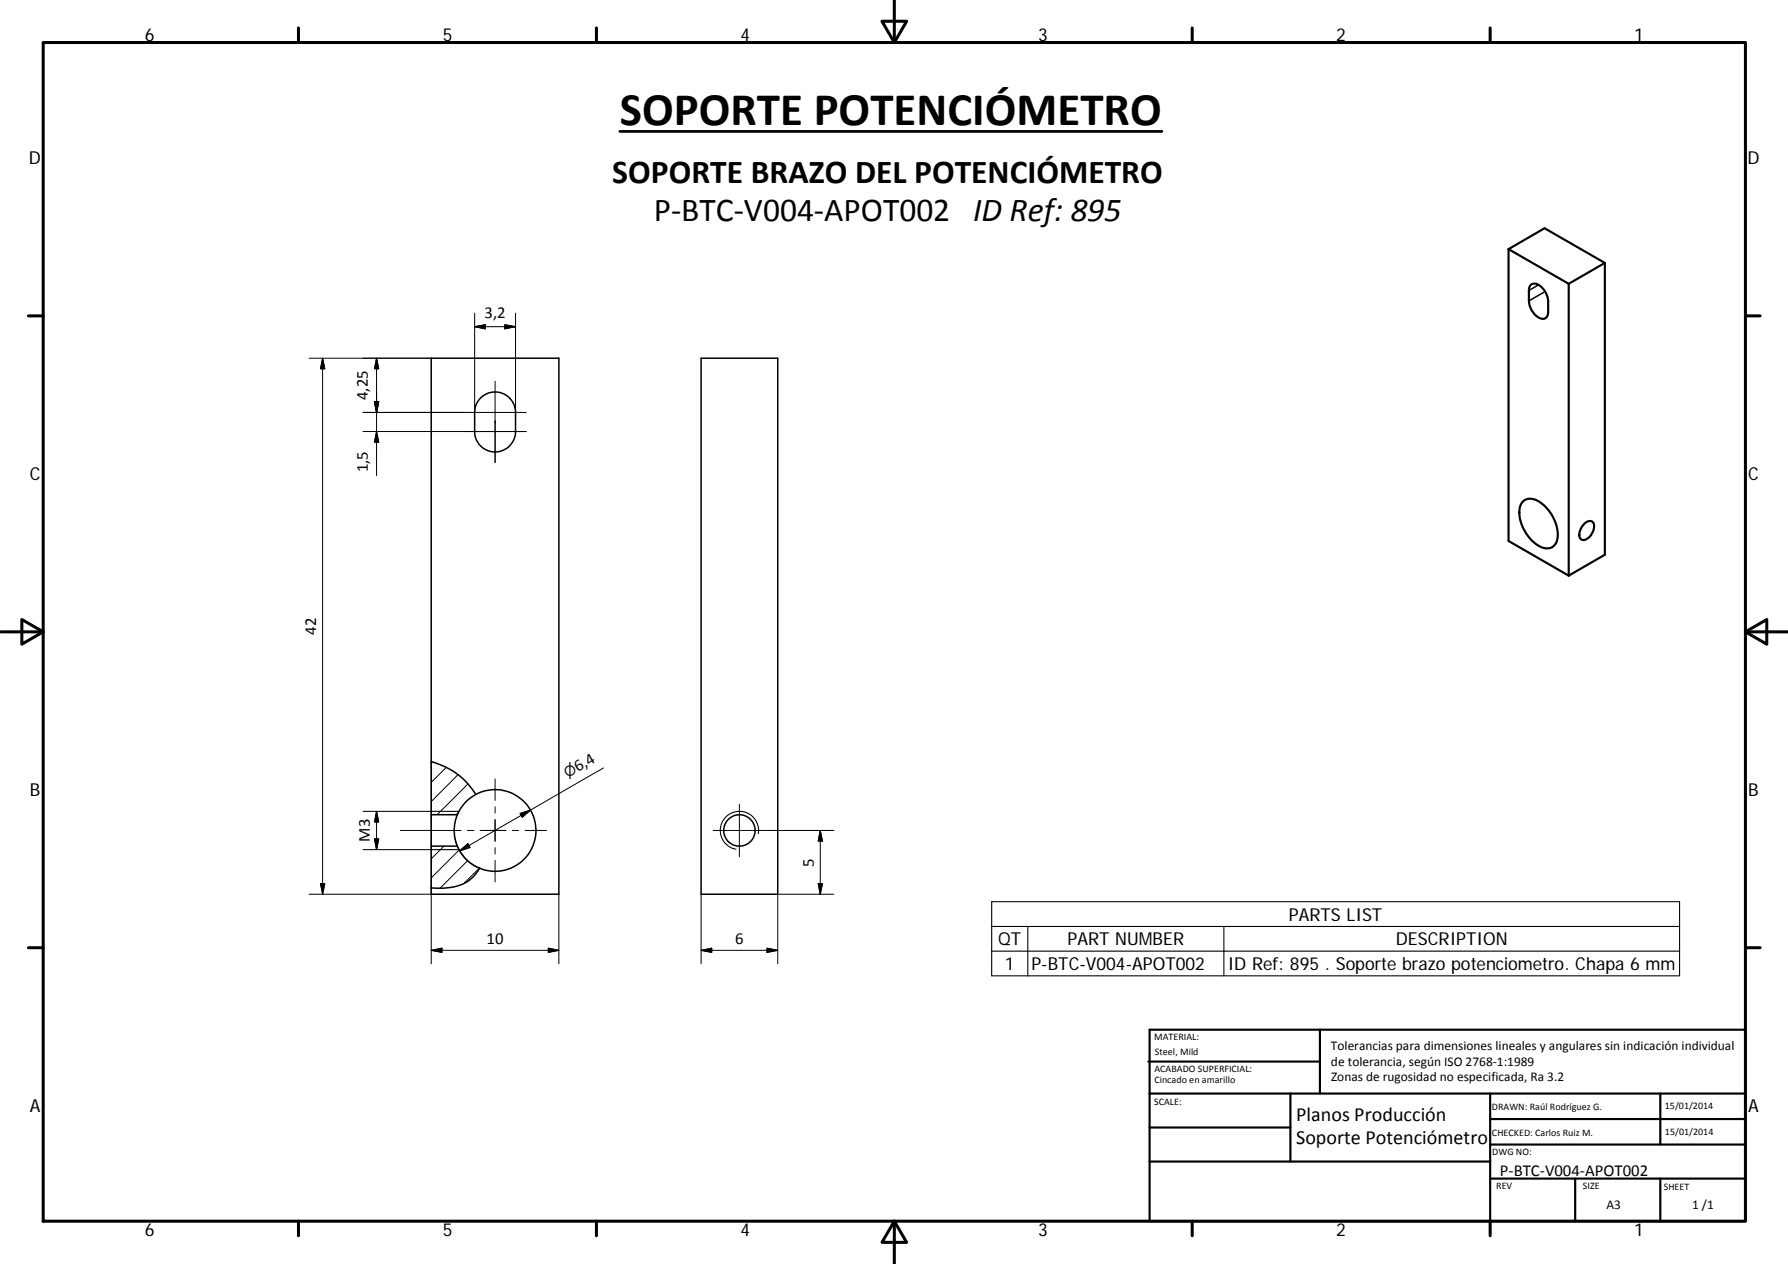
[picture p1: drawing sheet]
<svg xmlns="http://www.w3.org/2000/svg" width="420mm" height="297mm" viewBox="0 0 420 297" stroke-linecap="round" stroke-linejoin="round" font-family="sans-serif">
<g fill="none" stroke="#000" stroke-width=".51">
<path d="M354.5 58.5l14.1 8.2M354.5 58.5v68.6l14.1 8.2M354.5 58.5l8.5-4.9 14.1 8.2M359.6 67.1a1.77 1.77 0 0 1 2.7 .4 4.9 4.9 0 0 1 1.5 3.4v2.4a1.41 1.41 0 0 1-.7 1.5 1.41 1.41 0 0 1-1.7-.3 5 5 0 0 1-2.1-3.8v-2.5zM368.6 66.7v68.6M377.1 61.8l-8.5 4.9M377.1 61.8v68.6l-8.5 4.9M357.7 118a3.2 3.2 0 0 1 4.6 .3 9 9 0 0 1 3.5 8.9 2.57 2.57 0 0 1-3.9 1.2 9.4 9.4 0 0 1-4.7-9.4zM372.3 123.1a1.37 1.37 0 0 1 2.1-.2 3.3 3.3 0 0 1-2.3 4 1.3 1.3 0 0 1-.9-1.9l.4-1zM269.8 249.5h40.4M270.1 257h140.1M270.1 242h140.1v45h-140.1z"/>
<path d="M303.2 257v16M310.2 242v15M350.2 257v30M390.2 257v12M270.1 273h80.1M270.1 265h33.1M350.2 277h60M350.2 269h60M350.2 263h60M370.2 277v10M390.2 277v10"/>
</g>
<g fill="none" stroke="#000" stroke-width=".36">
<path d="M361.4 67l-2 1.2M362.9 68.6l-3.4 2M112.9 93.5a4.8 4.8 0 0 1 5.3-1 4.8 4.8 0 0 1 2.9 4.4v4.5a4.8 4.8 0 0 1-4.8 4.8 4.8 4.8 0 0 1-4.8-4.8l.1-5.5 .4-1.1zM164.8 84.2h18v125.9h-18zM101.3 179a17.3 17.3 0 0 1 10.5 7.7M101.3 191.5h6.2M101.3 191.5v7.3M101.3 191.5v-107.3h30v125.9h-30v-11.3M101.3 198.8h6.2M107.5 198.8a9.4 9.4 0 0 0 5.2 5.2M107.5 191.5a9.6 9.6 0 0 0 0 7.3M111.8 186.7a9.6 9.6 0 0 0-4.3 4.8"/>
<path d="M111.8 186.7a9.6 9.6 0 0 1 14.1 8 9.6 9.6 0 0 1-13.2 9.3M112.7 204a9.3 9.3 0 0 1-8.6 4.7h-2.8"/>
<circle cx="173.7" cy="195.2" r="3.7"/>
</g>
<path d="M101.3 199.7h6.6M101.3 190.7h6.6M178.2 195.9a4.5 4.5 0 0 0-3.7-5.2 4.5 4.5 0 0 0-5.2 3.7 4.5 4.5 0 0 0 3.7 5.2M233 211.9h161.7v17.4h-161.7zM233 217.7h161.7M241.5 217.7v11.6M287.6 217.7v11.6M233 223.5h161.7" fill="none" stroke="#000" stroke-width=".25"/>
<g fill="none" stroke="#000" stroke-width=".71">
<path d="M10.1 10h400.1v277h-400.1zM70.1 6.6v3.4M140.2 6.6v3.4M207.3 5h5.8l-2.9 5zM210.2 0v10M280.2 6.6v3.4M350.2 6.6v3.4M6.7 74.2h3.4M410.2 74.2h3.4M.2 148.5h9.9M5.1 145.6l5 2.9-5 2.9zM410.2 148.5l5-2.9v5.8z"/>
<path d="M410.2 148.5h9.9M6.7 222.7h3.4M410.2 222.7h3.4M70.1 287v3.4M140.2 287v3.4M210.2 287l2.9 5h-5.8zM210.2 287v10M280.2 287v3.4M350.2 287v3.4"/>
</g>
<g fill="none" stroke="#000" stroke-width=".23">
<path d="M111.5 76.8l2.5-.5v1zM111.5 76.8h9.6M111.5 73.6v23.2M118.6 76.3l2.5 .5-2.5 .5zM121.1 73.6v23.2M72.6 84.2h28.7M75.8 84.2v125.9M75.8 84.2l.5 2.5h-1zM88 94.4h1l-.5 2.5zM88.5 84.2v27.6M88.5 84.2l.5 2.5h-1zM116.3 89.6v19.1"/>
<path d="M123.6 96.9h-38.3M88.5 101.4l.5 2.5h-1zM123.6 101.4h-38.3M101.3 179v16.1M101.6 179.1l-.3 .3M85.3 190.7h16M85.3 199.7h16M88 197.1h1l-.5 2.6zM88.5 190.7v9M88.5 190.7l.5 2.5h-1zM94.1 195.2h14.2M101.3 195.3v31.2"/>
<path d="M104.3 198.8l-3 3M104.9 180.3l-3.6 3.6M106.9 197a9.6 9.6 0 0 0 5.8 7M107.6 182.1l-6.3 6.3M107.7 190.9l-.5 .6M107.9 199.7l-6.6 6.6M108 200l1.9-1.7 .6 .9zM109.8 195.2h1.5M110 184.2l-7.3 7.3M112.8 195.2h6.1M116.3 183v5.1M116.3 189.6v1.5"/>
<path d="M116.3 192.6v5.1M116.3 199.2v1.5M120.4 195.2h1.5M122.2 191.2l2.5-.8-2 1.6zM123.4 195.2h5M141.8 180.5l-33.8 19.5M167.6 195.2h28.3M173.7 189v12.3M192.8 195.2v14.9M192.8 195.2l.5 2.5h-1zM72.6 210.1h28.7M75.3 207.7h1l-.5 2.4z"/>
<path d="M109.9 202.2l-6.5 6.5M112.6 204l-3.6 3.6M116.3 202.2v5.1M131.3 210.1v16.4M164.8 210.1v16.4M192.3 207.7h1l-.5 2.4zM195.9 210.1h-13.1v16.4M101.3 223.3l2.6-.5v1zM101.3 223.3h30M128.9 222.8l2.4 .5-2.4 .5zM164.8 223.3l2.4-.5v1zM164.8 223.3h18"/>
<path d="M180.2 222.8l2.6 .5-2.6 .5z"/>
</g>
<path d="M145.7 30.9h127.3" fill="none" stroke="#000" stroke-width=".63"/>
<g fill="#000" stroke="#000" stroke-width=".23">
<path d="M111.5 76.8l2.5-.5v1zM118.6 76.3l2.5 .5-2.5 .5zM75.8 84.2l.5 2.5h-1zM88 94.4h1l-.5 2.5zM88.5 84.2l.5 2.5h-1zM88.5 101.4l.5 2.5h-1zM88 197.1h1l-.5 2.6zM88.5 190.7l.5 2.5h-1zM108 200l1.9-1.7 .6 .9zM122.2 191.2l2.5-.8-2 1.6zM192.8 195.2l.5 2.5h-1zM75.3 207.7h1l-.5 2.4z"/>
<path d="M192.3 207.7h1l-.5 2.4zM101.3 223.3l2.6-.5v1zM128.9 222.8l2.4 .5-2.4 .5zM164.8 223.3l2.4-.5v1zM180.2 222.8l2.6 .5-2.6 .5z"/>
</g>
<text font-size="11" x="145.7" y="29.3">SOPORTE POTENCIÓMETRO</text>
<g font-size="7.9">
<text x="143.9" y="42.9">SOPORTE BRAZO DEL POTENCIÓMETRO</text>
<text x="153.6" y="51.9">P‐BTC‐V004‐APOT002 ID Ref: 895</text>
</g>
<g font-size="4.7">
<text x="304.6" y="263.5">Planos Producción</text>
<text x="304.6" y="268.9">Soporte Potenciómetro</text>
</g>
<g font-size="4.2">
<text x="34" y="9.6">6</text>
<text x="104" y="9.6">5</text>
<text x="174" y="9.6">4</text>
<text x="244" y="9.6">3</text>
<text x="314" y="9.6">2</text>
<text x="384" y="9.6">1</text>
<text x="6.8" y="38.7">D</text>
<text x="410.6" y="38.7">D</text>
<text x="7" y="112.9">C</text>
<text x="410.8" y="112.9">C</text>
<text x="7" y="187.1">B</text>
<text x="410.8" y="187.1">B</text>
<text x="302.9" y="216.3">PARTS LIST</text>
<text x="234.6" y="222.2">QT</text>
<text x="236.1" y="227.9">1</text>
<text x="242.4" y="228">P-BTC-V004-APOT002</text>
<text x="250.9" y="222.1">PART NUMBER</text>
<text x="328" y="222.2">DESCRIPTION</text>
<text x="288.5" y="228">ID Ref: 895 . Soporte brazo potenciometro. Chapa 6 mm</text>
<text x="7" y="261.3">A</text>
<text x="410.8" y="261.3">A</text>
<text x="34" y="290.4">6</text>
<text x="104" y="290.4">5</text>
<text x="174" y="290.4">4</text>
<text x="244" y="290.4">3</text>
<text x="314" y="290.4">2</text>
<text x="384" y="290.4">1</text>
</g>
<g font-size="3.9">
<text x="113.8" y="74.7">3,2</text>
<text x="86.4" y="94" transform="rotate(-90 86.4 94)">4,25</text>
<text x="86.4" y="111" transform="rotate(-90 86.4 111)">1,5</text>
<text x="74.3" y="149.1" transform="rotate(-90 74.3 149.1)">42</text>
<text x="135.8" y="181.4" transform="rotate(-30 135.8 181.4)">6,4</text>
<text x="86.9" y="197.8" transform="rotate(-90 86.9 197.8)">M3</text>
<text x="191.2" y="203.6" transform="rotate(-90 191.2 203.6)">5</text>
<text x="114.4" y="221.8">10</text>
<text x="172.8" y="221.8">6</text>
<text x="352.5" y="276.2">P‐BTC‐V004‐APOT002</text>
</g>
<text font-size="3.3" x="133.4" y="182.8" transform="rotate(-30 133.4 182.8)">⌀</text>
<g font-size="3.1">
<text x="312.8" y="246.8">Tolerancias para dimensiones lineales y angulares sin indicación individual</text>
<text x="312.8" y="250.4">de tolerancia, según ISO 2768‐1:1989</text>
<text x="312.8" y="254">Zonas de rugosidad no especificada, Ra 3.2</text>
<text x="377.5" y="284.1">A3</text>
<text x="397.6" y="284.2">1 /1</text>
</g>
<g font-size="2.4">
<text x="271.2" y="244.4">MATERIAL:</text>
<text x="271.3" y="251.9">ACABADO SUPERFICIAL:</text>
<text x="271.4" y="247.9">Steel, Mild</text>
<text x="271.3" y="254.6">Cincado en amarillo</text>
<text x="271.2" y="259.7">SCALE:</text>
<text x="350.6" y="260.8">DRAWN: Raúl Rodríguez G.</text>
<text x="391.2" y="260.6">15/01/2014</text>
<text x="350.6" y="267">CHECKED: Carlos Ruiz M.</text>
<text x="391.2" y="266.6">15/01/2014</text>
<text x="350.7" y="271.4">DWG NO:</text>
<text x="351.6" y="279.3">REV</text>
<text x="372" y="279.4">SIZE</text>
<text x="391" y="279.6">SHEET</text>
</g>
</svg>
